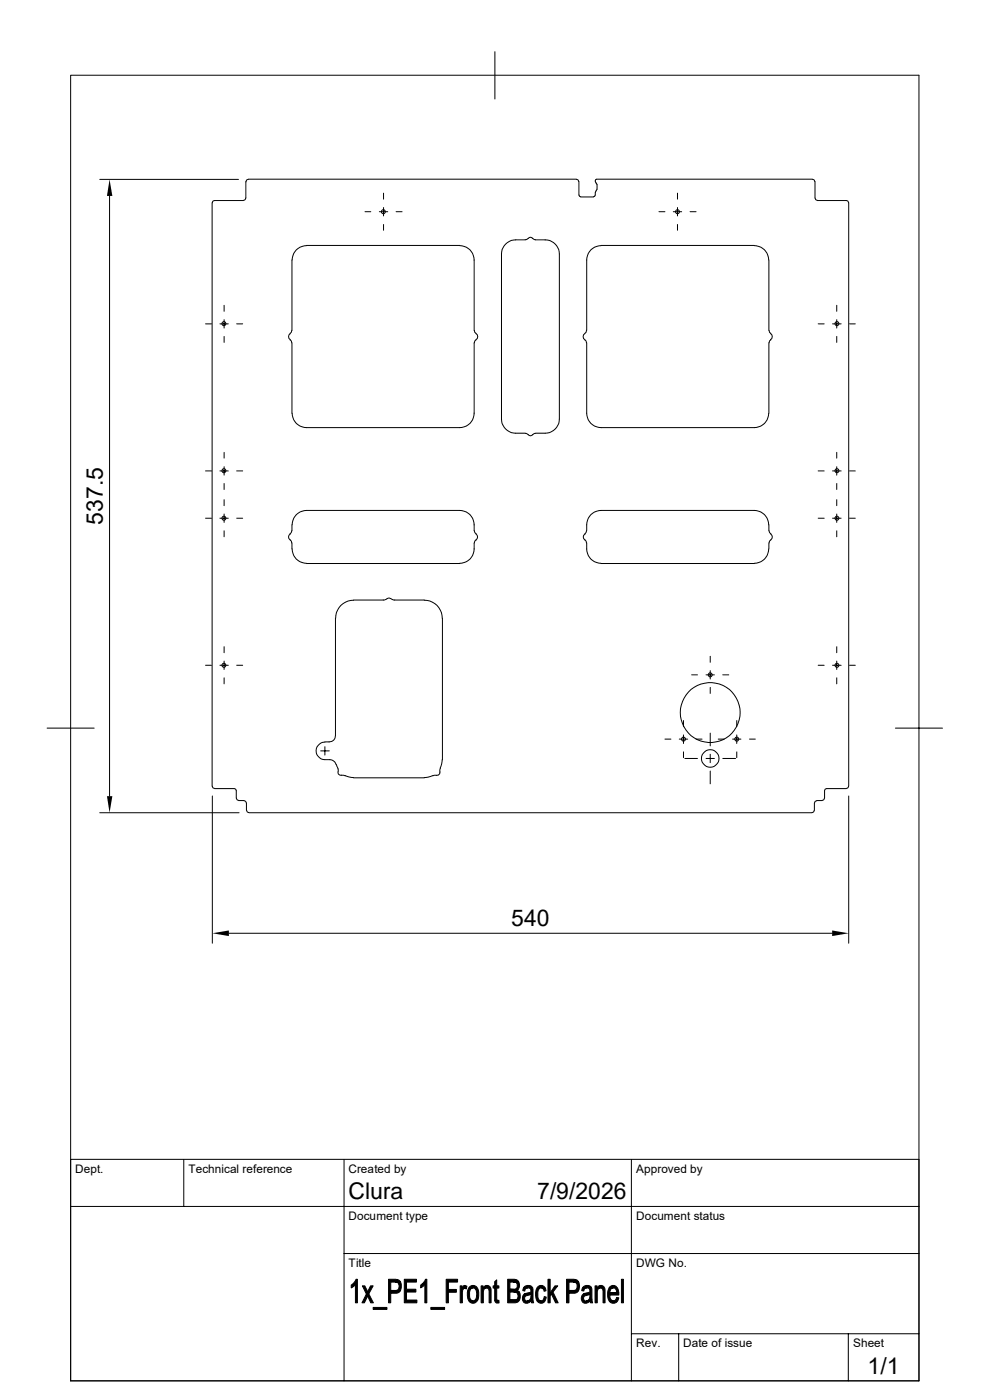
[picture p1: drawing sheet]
<svg xmlns="http://www.w3.org/2000/svg" width="210mm" height="297mm" viewBox="0 0 210 297" stroke-linecap="round" stroke-linejoin="round" font-family="sans-serif">
<g fill="none" stroke="#000" stroke-width=".21">
<path d="M15 16h179.9v276.9h-179.9zM105 11v10M21.2 38.1h29.4M52.2 38.5l-.1 3.5-.1 .4-.4 .1M52.7 38.1l-.4 .1-.1 .3M52.7 38h69.6M122.3 38.1l.3 .1 .2 .3M122.8 38.5l.1 2.9v.3h.3M126.3 38.3v.2M126.3 38.5l.2 .3M126.4 38.9l.2 .3M126.5 38.1l-.2 .2"/>
<path d="M126.5 38h45.9M126.7 39.2v.9M172.4 38.1l.3 .1 .1 .3M172.9 38.5v3.5M23.2 41.6v127.3M51.6 42.5h-6.1l-.3 .2-.2 .3v123.8l.2 .3 .3 .2M61.9 55.2v14.9M65 52.1a3 3 0 0 0-3 3.1M65 52.1h32.5M77.4 44.9h1.3M80.5 44.9h1.8M81.4 41v1.2"/>
<path d="M81.4 44v1.8M81.4 47.6v1.3M84 44.9h1.3M97.5 52.1a3 3 0 0 1 3.1 3.1v14.9l.4 .6M112.1 50.5l-.6 .4a5.7 5.7 0 0 0-3.5 .3l-1 .9a2.61 2.61 0 0 0-.6 1.8v35a3 3 0 0 0 3 3h2.1M112.1 50.6l.4-.3 .5 .3M113 50.5l.6 .3a6.1 6.1 0 0 1 3.4 .4l1.1 .9a2.61 2.61 0 0 1 .6 1.8v35a3 3 0 0 1-3 3h-2.1M123.2 41.8h2.7M126.2 41.4v.3h-.3M126.3 40.8v.6M126.5 40.5l-.2 .3M126.6 40.1l-.2 .3"/>
<path d="M127.5 52.1a3 3 0 0 0-3 3.1v14.9M127.5 52.1h32.5M139.8 44.9h1.3M142.8 44.9h1.8M143.7 41v1.2M143.7 44v1.8M143.7 47.6v1.3M146.4 44.9h1.3M160 52.1a3 3 0 0 1 3.1 3.1M163.1 55.2l.1 14.9v.4l.3 .2M172.9 42l.2 .4 .3 .1M173.4 42.5h6.1l.4 .2 .1 .3"/>
<path d="M180 43v123.8M43.6 68.7h1.3M46.7 68.7h1.7M47.5 64.8v1.2M47.5 67.8v1.8M47.5 71.4v1.2M50.2 68.7h1.3M61.5 72.1l.3 .2 .1 .4M61.6 70.8a.72 .72 0 0 0 0 1.3M61.9 70.1l-.1 .4-.3 .2M61.9 72.7v15M101 70.8a.72 .72 0 0 1 0 1.3"/>
<path d="M101 72.1l-.3 .2-.1 .4v15a3 3 0 0 1-3.1 3h-32.5a3 3 0 0 1-3-3M124 72.1l.3 .2 .1 .4M124.1 70.8a.72 .72 0 0 0 0 1.3M124.4 70.1l-.1 .4-.3 .2M124.5 72.7v15a3 3 0 0 0 3 3h32.5a3 3 0 0 0 3.1-3M163.4 70.8a.72 .72 0 0 1 0 1.3M163.5 72.1l-.3 .2v.4l-.1 15M173.6 68.7h1.2M176.6 68.7h1.8M177.5 64.8v1.2M177.5 67.8v1.8M177.5 71.4v1.2"/>
<path d="M180.2 68.7h1.2M43.6 99.9h1.3M46.7 99.9h1.7M47.5 96v1.2M47.5 99v1.8M50.2 99.9h1.3M111.5 91.9h.1a1.06 1.06 0 0 0 1.4 .3l.6-.3M173.6 99.9h1.2M176.6 99.9h1.8M177.5 96v1.2M177.5 99v1.8M180.2 99.9h1.2"/>
<path d="M43.6 109.9h1.3M46.7 109.9h1.7M47.5 102.6v1.2M47.5 106v1.3M47.5 109.1v1.7M47.5 112.6v1.3M50.2 109.9h1.3M61.6 113.3a.87 .87 0 0 0 .2 1.5l.1 .4M61.9 112.6l-.4 .6M61.9 111.3v1.3M61.9 115.2v1.3M62 111.3a3 3 0 0 1 3-3h32.5a3 3 0 0 1 3.1 3v1.3l.4 .6"/>
<path d="M62 116.5a3 3 0 0 0 3 3M65 119.5h32.5M101 113.3a.76 .76 0 0 1 0 1.3M101 114.6l-.3 .4a4.1 4.1 0 0 1-1.8 4.2l-1.4 .3M124.1 113.3a.87 .87 0 0 0 .2 1.5l.1 .4M124.4 112.6l-.3 .6M124.5 115.2a3.5 3.5 0 0 0 1.6 4l1.4 .3M127.5 119.5h32.5M163.1 116.5a3 3 0 0 1-3.1 3M163.1 111.3a3 3 0 0 0-3.1-3h-32.5a3 3 0 0 0-3 3v1.3M163.1 111.3l.1 1.3 .3 .6M163.5 113.3a.9 .9 0 0 1-.3 1.5l-.1 1.7"/>
<path d="M173.6 109.9h1.2M176.6 109.9h1.8M177.5 102.6v1.2M177.5 106v1.3M177.5 109.1v1.7M177.5 112.6v1.3M180.2 109.9h1.2M47.5 137.2v1.3M71.2 131.1v24.9a1.3 1.3 0 0 1-1.4 1.4h-.9M75 127.3a3.8 3.8 0 0 0-3.8 3.8M82.9 127l-.6-.1-.8 .4h-6.5M82.9 127l.6 .3h6.5"/>
<path d="M90 127.3a3.8 3.8 0 0 1 3.8 3.8M93.9 131.1v30.1M150.7 139.2v1.3M177.5 137.2v1.3M10 154.5h10M43.6 141.1h1.3M46.7 141.1h1.7M47.5 140.3v1.7M47.5 143.8v1.3M50.2 141.1h1.3M68 159.3h1.8M68.9 158.4v1.8"/>
<path d="M68.9 157.4a1.86 1.86 0 0 0-1.8 1.9 1.86 1.86 0 0 0 1.8 1.9 2.22 2.22 0 0 1 2.1 .4l.3 .6M141.1 156.8h1.2M144.1 156.8h1.8M145 152.9v1.2M145 155.9v1.8M145 159.5v1.2M146.7 143.2h1.3M147.7 156.8h1.2M149.8 143.2h1.8M150.7 142.3v1.8M150.7 145.8v1.3M150.7 155.5v2.7"/>
<path d="M152.4 156.8h1.2M153.3 143.2h1.3M155.4 156.8h1.8M156.3 152.9v1.2M156.3 155.9v1.8M156.3 159.5v1.2M159 156.8h1.2M173.6 141.1h1.2M176.6 141.1h1.8M177.5 140.3v1.7M177.5 143.8v1.3M180.2 141.1h1.2"/>
<path d="M189.9 154.5h10M21.2 172.4h29.5M45 168.9v31.2M45.5 167.3h4.3l.3 .5v1.5M50.2 169.3l.3 .5h1.3M51.8 169.9l.3 .1 .1 .3M52.3 170.3v1.6M52.3 171.9l.2 .4 .3 .1M52.8 172.4h119.5M71.3 162.2a2.83 2.83 0 0 1 .5 2l.3 .2 1.1 .2M73.2 164.5l1.8 .5h15l1.8-.5M92.6 164.5l-.8 .1"/>
<path d="M93.3 163.8l-.2 .5-.5 .2M93.4 163l-.1 .8M93.8 161.2l-.4 1.7M145.3 160.9h2.7M149.8 160.9h1.8M150.7 160v1.8M150.7 163.6v2.7M153.3 160.9h2.7M172.7 171.9l-.1 .4-.3 .1M173.3 169.9l-.4 .1-.1 .3v1.6M174.9 169.3l-.3 .5h-1.3M179.5 167.3h-4.3l-.3 .5v1.5"/>
<path d="M180 166.8l-.1 .3-.4 .2M180 168.9v31.2M48.6 198h127.9M15 255.9h179.9M39 246v9.9M73 246v46.9M133.9 246v46.9M194.9 246h-179.9v46.9M73 265.9h121.9M133.9 283h61M144 283v9.9M180 283v9.9"/>
<circle cx="81.3" cy="44.9" r=".43"/>
<circle cx="143.7" cy="44.9" r=".43"/>
<circle cx="47.5" cy="68.7" r=".43"/>
<circle cx="177.5" cy="68.7" r=".43"/>
<circle cx="47.5" cy="99.9" r=".43"/>
<circle cx="177.5" cy="99.9" r=".43"/>
<circle cx="47.5" cy="109.9" r=".43"/>
<circle cx="177.5" cy="109.9" r=".43"/>
<circle cx="47.5" cy="141.1" r=".43"/>
<circle cx="145" cy="156.8" r=".43"/>
<circle cx="150.7" cy="143.2" r=".43"/>
<circle cx="150.7" cy="151.2" r="6.4"/>
<circle cx="156.3" cy="156.8" r=".43"/>
<circle cx="177.5" cy="141.1" r=".43"/>
<circle cx="150.7" cy="160.9" r="1.86"/>
</g>
<g fill="#000" stroke="#000" stroke-width=".21">
<path d="M74.5 272.6l.3-.1h.6l-.9 .7z" fill-rule="evenodd"/>
<path d="M75.5 271.4h.3v5h-.4v-3.9h-.6z" fill-rule="evenodd"/>
<path d="M76.9 272.8h.5l1.8 3.6h-.5z" fill-rule="evenodd"/>
<path d="M77.7 274.5l.3 .5-.7 1.4h-.5z" fill-rule="evenodd"/>
<path d="M79.2 277.4h2.9v.4h-2.9z" fill-rule="evenodd"/>
<path d="M78.6 272.8h.6l-1 1.7-.2-.5z" fill-rule="evenodd"/>
<path d="M82.4 271.4h1.9l.7 .5-2.1 .1v1.8l2 .1-.6 .4-1.4 .1v2h-.5z" fill-rule="evenodd"/>
<path d="M83.8 272l1.2-.1 .1 .6-.2 1.4-2-.1h.9a.94 .94 0 0 0 .9-.7 .94 .94 0 0 0-.4-1z" fill-rule="evenodd"/>
<path d="M85.8 271.4h2.5v.6h-2.1v1.5h2v.6h-2v1.7h2.2v.6h-2.6z" fill-rule="evenodd"/>
<path d="M89.2 272.6l.3-.1h.6l-.9 .7z" fill-rule="evenodd"/>
<path d="M90.3 271.4h.3v5h-.5v-3.9h-.6z" fill-rule="evenodd"/>
<path d="M91.4 277.4h2.9v.4h-2.9z" fill-rule="evenodd"/>
<path d="M94.7 271.4h2.4v.6h-2v1.6h1.7v.6h-1.7v2.2h-.4z" fill-rule="evenodd"/>
<path d="M97.6 272.8h.4v.5h.6l-.5 .5v2.6h-.5z" fill-rule="evenodd"/>
<path d="M98.3 272.8l.4-.1 .4 .2-.2 .6-.9-.2z" fill-rule="evenodd"/>
<path d="M99.4 273.3l1-.1a1.49 1.49 0 0 0-.7 2l.1 .4 .6 .4h-.9a3.2 3.2 0 0 1-.1-2.7z" fill-rule="evenodd"/>
<path d="M99.6 273a1.23 1.23 0 0 1 1.4-.1 1.23 1.23 0 0 1 .6 1.4 1.77 1.77 0 0 1-1.1 2.2l-.5-.1-.5-.4h.9a1.13 1.13 0 0 0 .7-1.4l-.3-1.1-.3-.3h-1z" fill-rule="evenodd"/>
<path d="M102.1 272.8h.4v.5h.4l-.4 .7v2.4h-.4z" fill-rule="evenodd"/>
<path d="M102.5 273.2h.7l-.7 .1z" fill-rule="evenodd"/>
<path d="M102.7 273a.91 .91 0 0 1 1.1-.1 .91 .91 0 0 1 .4 1v2.5h-.4v-2.4a.69 .69 0 0 0-.6-.8h-.7z" fill-rule="evenodd"/>
<path d="M104.9 271.9l.5-.4v1.3h.4v.5h-.4v2.2l.2 .4h-.7v-2.6h-.3v-.5h.3z" fill-rule="evenodd"/>
<path d="M104.9 275.9l.9-.1 .1 .6h-.7z" fill-rule="evenodd"/>
<path d="M107.7 271.4h1.7l.7 .6h-1.9v1.5l1.7 .1-.2 .1 .5 .4h-2v1.7h2l-.4 .5-2.1 .1z" fill-rule="evenodd"/>
<path d="M108.9 272h1.2l.1 .4v.6l-.3 .6-1.7-.1h.7a.76 .76 0 0 0 .8-.8 .76 .76 0 0 0-.8-.7z" fill-rule="evenodd"/>
<path d="M109 274.1h1.2l.2 .6-.2 1.1h-2h.9a.85 .85 0 0 0 .8-.9 .85 .85 0 0 0-.9-.8z" fill-rule="evenodd"/>
<path d="M111.1 273.2h.9a.59 .59 0 0 0-.7 .7l-.4-.1z" fill-rule="evenodd"/>
<path d="M111.1 274.7l.1-.2 1.4 .1-.3 .1a.79 .79 0 0 0-.8 .3 .79 .79 0 0 0-.1 .8l.3 .2 .9 .1a.99 .99 0 0 1-1.4 .2 .99 .99 0 0 1-.3-1.3z" fill-rule="evenodd"/>
<path d="M111.3 272.9a1.1 1.1 0 0 1 1.3-.1 1.1 1.1 0 0 1 .5 1.3l.1 2.3h-.5l-.1-.4-.5-.1 .5-.6v-.7l-1.4-.1 .9-.2a.53 .53 0 0 0 .6-.6 .53 .53 0 0 0-.6-.5h-1z" fill-rule="evenodd"/>
<path d="M111.8 276h.8z" fill-rule="evenodd"/>
<path d="M114 273a.97 .97 0 0 1 1.6 .2h-.8a1.14 1.14 0 0 0-.7 1.5l.2 .9 .5 .4h-.8a3.1 3.1 0 0 1 0-3z" fill-rule="evenodd"/>
<path d="M114 276h.9l.3-.2 .2-.7 .5 .1a1.06 1.06 0 0 1-.6 1.2 1.06 1.06 0 0 1-1.3-.4z" fill-rule="evenodd"/>
<path d="M114.8 273.2h.8l.2 .7h-.4l-.2-.5z" fill-rule="evenodd"/>
<path d="M116.2 271.4h.5v2.9l.3 .3-.3 .4v1.4h-.5z" fill-rule="evenodd"/>
<path d="M117.7 272.8h.6l-1 1.3 1.1 2.3h-.5l-.9-1.8-.3-.3z" fill-rule="evenodd"/>
<path d="M120.2 271.4h1.9l.6 .5-2 .1v1.8l2 .1-.6 .4-1.4 .1v2h-.5z" fill-rule="evenodd"/>
<path d="M121.6 272l1.1-.1 .2 .8-.2 1.2-2-.1h.9a.94 .94 0 0 0 .8-.7 .94 .94 0 0 0-.3-1z" fill-rule="evenodd"/>
<path d="M123.6 273.2h.9h-.1a.58 .58 0 0 0-.6 .7l-.4-.1z" fill-rule="evenodd"/>
<path d="M123.6 274.7l.1-.2 1.4 .1-.3 .1a.77 .77 0 0 0-.8 .3 .77 .77 0 0 0-.1 .8l.3 .2 .9 .1a1.03 1.03 0 0 1-1.6 .1 1.03 1.03 0 0 1 .1-1.5z" fill-rule="evenodd"/>
<path d="M123.8 272.9a1.08 1.08 0 0 1 1.3-.1 1.08 1.08 0 0 1 .5 1.3l.1 2.3h-.4l-.1-.4-.6-.1 .4-.3 .1-1-1.4-.1 .8-.2a.54 .54 0 0 0 .6-.5 .54 .54 0 0 0-.6-.6h-.9z" fill-rule="evenodd"/>
<path d="M124.3 276h.9z" fill-rule="evenodd"/>
<path d="M126.2 272.8h.5v.5h.4l-.4 .7v2.4h-.5z" fill-rule="evenodd"/>
<path d="M126.7 273.2h.7l-.7 .1z" fill-rule="evenodd"/>
<path d="M126.8 273a.91 .91 0 0 1 1.2-.1 .91 .91 0 0 1 .4 1v2.5h-.5v-2.4a.69 .69 0 0 0-.5-.8h-.7z" fill-rule="evenodd"/>
<path d="M129.2 273.2h.9l-.5 .3-.2 .7 1.9 .1v.4h-2l.2 .8 .6 .5h-.9a3.2 3.2 0 0 1 0-2.8z" fill-rule="evenodd"/>
<path d="M129.4 273a1.14 1.14 0 0 1 1.3-.1 1.14 1.14 0 0 1 .5 1.2l.1 .2-1.9-.1h1.4l-.1-.5-.3-.4-1.2-.1z" fill-rule="evenodd"/>
<path d="M129.2 276h1l.4-.2 .2-.5h.5a1.13 1.13 0 0 1-.8 1.1 1.13 1.13 0 0 1-1.3-.4z" fill-rule="evenodd"/>
<path d="M131.8 271.4h.4v5h-.4z" fill-rule="evenodd"/>
</g>
<path d="M23.2 38.1l.6 3.5h-1.1zM22.7 168.9h1.1l-.6 3.5zM45 198l3.6-.6v1.2zM176.5 197.4l3.5 .6-3.5 .6z" fill="#000"/>
<g font-size="4.9">
<text x="21.8" y="111.3" transform="rotate(-90 21.8 111.3)">537.5</text>
<text x="108.5" y="196.6">540</text>
<text x="73.9" y="254.5">Clura</text>
<text x="113.9" y="254.5">7/9/2026</text>
<text x="184.1" y="291.6">1/1</text>
</g>
<g font-size="2.5">
<text x="16" y="248.8">Dept.</text>
<text x="40" y="248.8">Technical reference</text>
<text x="74" y="248.8">Created by</text>
<text x="134.9" y="248.8">Approved by</text>
<text x="74" y="258.7">Document type</text>
<text x="135" y="258.7">Document status</text>
<text x="74" y="268.7">Title</text>
<text x="135" y="268.7">DWG No.</text>
<text x="135" y="285.8">Rev.</text>
<text x="145" y="285.8">Date of issue</text>
<text x="181" y="285.8">Sheet</text>
</g>
</svg>
